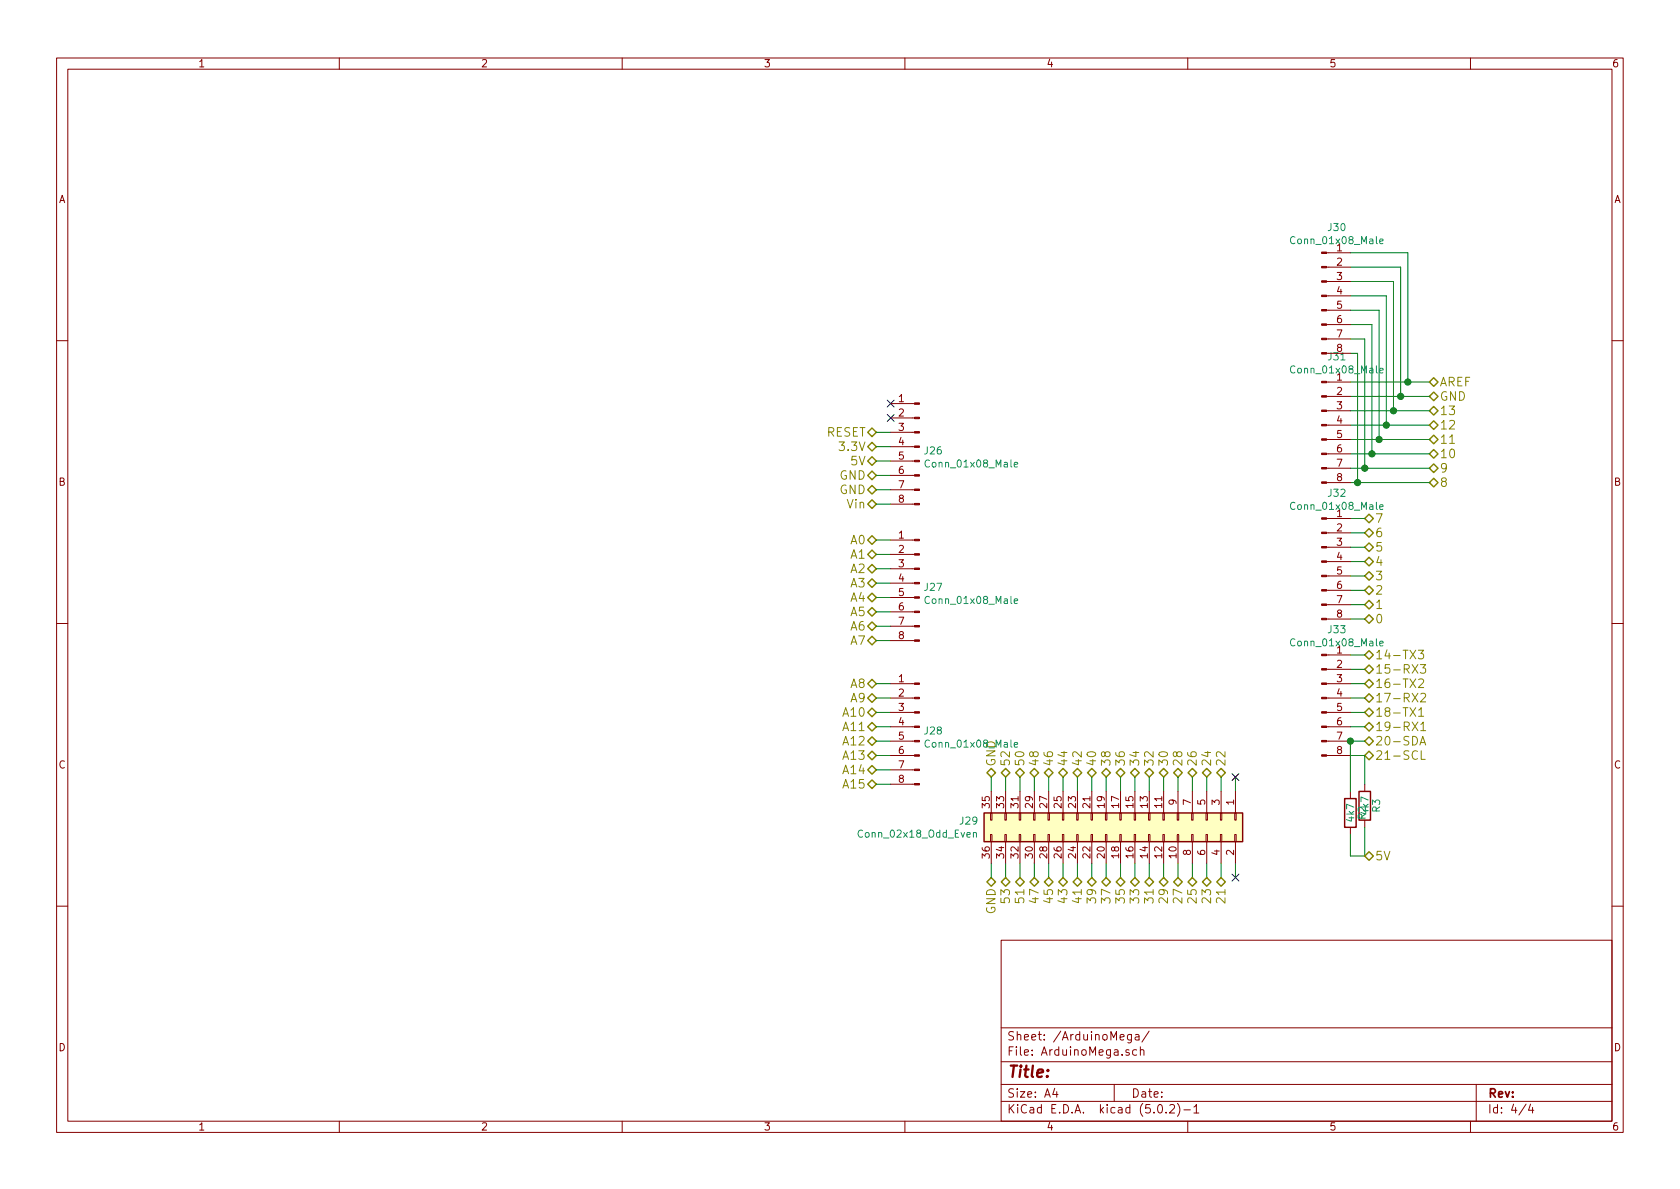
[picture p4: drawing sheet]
EESchema Schematic File Version 4
LIBS:Arduino Interface-cache
EELAYER 26 0
EELAYER END
$Descr A4 11693 8268
encoding utf-8
Sheet 4 4
Title ""
Date ""
Rev ""
Comp ""
Comment1 ""
Comment2 ""
Comment3 ""
Comment4 ""
$EndDescr
Text HLabel 9950 2650 2    60   BiDi ~ 0
AREF
Text HLabel 9950 2750 2    60   BiDi ~ 0
GND
Text HLabel 9950 2850 2    60   BiDi ~ 0
13
Text HLabel 9950 2950 2    60   BiDi ~ 0
12
Text HLabel 9950 3050 2    60   BiDi ~ 0
11
Text HLabel 9950 3150 2    60   BiDi ~ 0
10
Text HLabel 9950 3250 2    60   BiDi ~ 0
9
Text HLabel 9950 3350 2    60   BiDi ~ 0
8
Text HLabel 9500 3600 2    60   BiDi ~ 0
7
Text HLabel 9500 3700 2    60   BiDi ~ 0
6
Text HLabel 9500 3800 2    60   BiDi ~ 0
5
Text HLabel 9500 3900 2    60   BiDi ~ 0
4
Text HLabel 9500 4000 2    60   BiDi ~ 0
3
Text HLabel 9500 4100 2    60   BiDi ~ 0
2
Text HLabel 9500 4200 2    60   BiDi ~ 0
1
Text HLabel 9500 4300 2    60   BiDi ~ 0
0
Text HLabel 9500 4550 2    60   BiDi ~ 0
14-TX3
Text HLabel 9500 4650 2    60   BiDi ~ 0
15-RX3
Text HLabel 9500 4750 2    60   BiDi ~ 0
16-TX2
Text HLabel 9500 4850 2    60   BiDi ~ 0
17-RX2
Text HLabel 9500 4950 2    60   BiDi ~ 0
18-TX1
Text HLabel 9500 5050 2    60   BiDi ~ 0
19-RX1
Text HLabel 9500 5150 2    60   BiDi ~ 0
20-SDA
Text HLabel 9500 5250 2    60   BiDi ~ 0
21-SCL
Wire Wire Line
	9400 3600 9500 3600
Wire Wire Line
	9500 3700 9400 3700
Wire Wire Line
	9400 3800 9500 3800
Wire Wire Line
	9500 3900 9400 3900
Wire Wire Line
	9400 4000 9500 4000
Wire Wire Line
	9500 4100 9400 4100
Wire Wire Line
	9400 4200 9500 4200
Wire Wire Line
	9500 4300 9400 4300
Wire Wire Line
	9400 4550 9500 4550
Wire Wire Line
	9500 4650 9400 4650
Wire Wire Line
	9400 4750 9500 4750
Wire Wire Line
	9500 4850 9400 4850
Wire Wire Line
	9400 4950 9500 4950
Wire Wire Line
	9500 5050 9400 5050
Wire Wire Line
	9400 5150 9500 5150
Wire Wire Line
	9500 5250 9400 5250
Text HLabel 6100 3750 0    60   BiDi ~ 0
A0
Text HLabel 6100 3850 0    60   BiDi ~ 0
A1
Text HLabel 6100 3950 0    60   BiDi ~ 0
A2
Text HLabel 6100 4050 0    60   BiDi ~ 0
A3
Text HLabel 6100 4150 0    60   BiDi ~ 0
A4
Text HLabel 6100 4250 0    60   BiDi ~ 0
A5
Text HLabel 6100 4350 0    60   BiDi ~ 0
A6
Text HLabel 6100 4450 0    60   BiDi ~ 0
A7
Text HLabel 6100 4750 0    60   BiDi ~ 0
A8
Text HLabel 6100 4850 0    60   BiDi ~ 0
A9
Text HLabel 6100 4950 0    60   BiDi ~ 0
A10
Text HLabel 6100 5050 0    60   BiDi ~ 0
A11
Text HLabel 6100 5150 0    60   BiDi ~ 0
A12
Text HLabel 6100 5250 0    60   BiDi ~ 0
A13
Text HLabel 6100 5350 0    60   BiDi ~ 0
A14
Text HLabel 6100 5450 0    60   BiDi ~ 0
A15
Wire Wire Line
	6100 3750 6200 3750
Wire Wire Line
	6200 3850 6100 3850
Wire Wire Line
	6100 3950 6200 3950
Wire Wire Line
	6200 4050 6100 4050
Wire Wire Line
	6100 4150 6200 4150
Wire Wire Line
	6200 4250 6100 4250
Wire Wire Line
	6100 4350 6200 4350
Wire Wire Line
	6200 4450 6100 4450
Wire Wire Line
	6100 4750 6200 4750
Wire Wire Line
	6200 4850 6100 4850
Wire Wire Line
	6100 4950 6200 4950
Wire Wire Line
	6200 5050 6100 5050
Wire Wire Line
	6100 5150 6200 5150
Wire Wire Line
	6200 5250 6100 5250
Wire Wire Line
	6100 5350 6200 5350
Wire Wire Line
	6200 5450 6100 5450
Text HLabel 6100 3000 0    60   BiDi ~ 0
RESET
Text HLabel 6100 3100 0    60   BiDi ~ 0
3.3V
Text HLabel 6100 3200 0    60   BiDi ~ 0
5V
Text HLabel 6100 3300 0    60   BiDi ~ 0
GND
Text HLabel 6100 3400 0    60   BiDi ~ 0
GND
Text HLabel 6100 3500 0    60   BiDi ~ 0
Vin
Wire Wire Line
	6100 3000 6200 3000
Wire Wire Line
	6200 3100 6100 3100
Wire Wire Line
	6100 3200 6200 3200
Wire Wire Line
	6200 3300 6100 3300
Wire Wire Line
	6100 3400 6200 3400
Wire Wire Line
	6200 3500 6100 3500
Text HLabel 7900 5400 1    60   BiDi ~ 0
34
Text HLabel 8000 5400 1    60   BiDi ~ 0
32
Text HLabel 8100 5400 1    60   BiDi ~ 0
30
Text HLabel 8200 5400 1    60   BiDi ~ 0
28
Text HLabel 8300 5400 1    60   BiDi ~ 0
26
Text HLabel 8400 5400 1    60   BiDi ~ 0
24
Text HLabel 8500 5400 1    60   BiDi ~ 0
22
Text HLabel 7200 5400 1    60   BiDi ~ 0
48
Text HLabel 7300 5400 1    60   BiDi ~ 0
46
Text HLabel 7400 5400 1    60   BiDi ~ 0
44
Text HLabel 7500 5400 1    60   BiDi ~ 0
42
Text HLabel 7600 5400 1    60   BiDi ~ 0
40
Text HLabel 7700 5400 1    60   BiDi ~ 0
38
Text HLabel 7800 5400 1    60   BiDi ~ 0
36
Text HLabel 7000 5400 1    60   BiDi ~ 0
52
Text HLabel 7100 5400 1    60   BiDi ~ 0
50
Text HLabel 6900 5400 1    60   BiDi ~ 0
GND
Text HLabel 6900 6100 3    60   BiDi ~ 0
GND
Wire Wire Line
	7900 5500 7900 5400
Wire Wire Line
	8000 5400 8000 5500
Wire Wire Line
	8100 5500 8100 5400
Wire Wire Line
	8200 5400 8200 5500
Wire Wire Line
	8300 5500 8300 5400
Wire Wire Line
	8400 5400 8400 5500
Wire Wire Line
	8500 5500 8500 5400
Wire Wire Line
	8600 5400 8600 5500
Wire Wire Line
	7200 5500 7200 5400
Wire Wire Line
	7300 5400 7300 5500
Wire Wire Line
	7400 5500 7400 5400
Wire Wire Line
	7500 5400 7500 5500
Wire Wire Line
	7600 5400 7600 5500
Wire Wire Line
	7700 5500 7700 5400
Wire Wire Line
	7800 5400 7800 5500
Wire Wire Line
	6900 5500 6900 5400
Wire Wire Line
	7000 5400 7000 5500
Wire Wire Line
	7100 5500 7100 5400
Wire Wire Line
	7900 6100 7900 6000
Wire Wire Line
	8000 6000 8000 6100
Wire Wire Line
	8100 6100 8100 6000
Wire Wire Line
	8200 6000 8200 6100
Wire Wire Line
	8300 6100 8300 6000
Wire Wire Line
	8400 6000 8400 6100
Wire Wire Line
	8500 6100 8500 6000
Wire Wire Line
	8600 6000 8600 6100
Wire Wire Line
	7200 6100 7200 6000
Wire Wire Line
	7300 6000 7300 6100
Wire Wire Line
	7400 6100 7400 6000
Wire Wire Line
	7500 6000 7500 6100
Wire Wire Line
	7600 6000 7600 6100
Wire Wire Line
	7700 6100 7700 6000
Wire Wire Line
	7800 6000 7800 6100
Wire Wire Line
	6900 6100 6900 6000
Wire Wire Line
	7000 6000 7000 6100
Wire Wire Line
	7100 6100 7100 6000
Text HLabel 7900 6100 3    60   BiDi ~ 0
33
Text HLabel 8000 6100 3    60   BiDi ~ 0
31
Text HLabel 8100 6100 3    60   BiDi ~ 0
29
Text HLabel 8200 6100 3    60   BiDi ~ 0
27
Text HLabel 8300 6100 3    60   BiDi ~ 0
25
Text HLabel 8400 6100 3    60   BiDi ~ 0
23
Text HLabel 8500 6100 3    60   BiDi ~ 0
21
Text HLabel 7200 6100 3    60   BiDi ~ 0
47
Text HLabel 7300 6100 3    60   BiDi ~ 0
45
Text HLabel 7400 6100 3    60   BiDi ~ 0
43
Text HLabel 7500 6100 3    60   BiDi ~ 0
41
Text HLabel 7600 6100 3    60   BiDi ~ 0
39
Text HLabel 7700 6100 3    60   BiDi ~ 0
37
Text HLabel 7800 6100 3    60   BiDi ~ 0
35
Text HLabel 7000 6100 3    60   BiDi ~ 0
53
Text HLabel 7100 6100 3    60   BiDi ~ 0
51
NoConn ~ 8600 5400
NoConn ~ 8600 6100
NoConn ~ 6200 2900
NoConn ~ 6200 2800
$Comp
L Device:R R3
U 1 1
P 9500 5600
F 0 "R3" V 9580 5600 50  0000 C CNN
F 1 "4k7" V 9500 5600 50  0000 C CNN
F 2 "Resistor_THT:R_Axial_DIN0204_L3.6mm_D1.6mm_P7.62mm_Horizontal" V 9430 5600 50  0001 C CNN
F 3 "" H 9500 5600 50  0001 C CNN
	1    9500 5600
	1    0    0    -1  
$EndComp
$Comp
L Device:R R2
U 1 1
P 9400 5650
F 0 "R2" V 9480 5650 50  0000 C CNN
F 1 "4k7" V 9400 5650 50  0000 C CNN
F 2 "Resistor_THT:R_Axial_DIN0204_L3.6mm_D1.6mm_P7.62mm_Horizontal" V 9330 5650 50  0001 C CNN
F 3 "" H 9400 5650 50  0001 C CNN
	1    9400 5650
	1    0    0    -1  
$EndComp
Wire Wire Line
	9500 5750 9500 5950
Wire Wire Line
	9400 5800 9400 5950
Wire Wire Line
	9400 5950 9500 5950
Wire Wire Line
	9500 5450 9500 5250
Text HLabel 9500 5950 2    60   BiDi ~ 0
5V
Wire Wire Line
	9400 3350 9450 3350
Wire Wire Line
	9450 3350 9450 2450
Wire Wire Line
	9450 2450 9400 2450
Wire Wire Line
	9400 3250 9500 3250
Wire Wire Line
	9500 3250 9500 2350
Wire Wire Line
	9500 2350 9400 2350
Wire Wire Line
	9400 3150 9550 3150
Wire Wire Line
	9550 3150 9550 2250
Wire Wire Line
	9550 2250 9400 2250
Wire Wire Line
	9400 3050 9600 3050
Wire Wire Line
	9600 3050 9600 2150
Wire Wire Line
	9600 2150 9400 2150
Wire Wire Line
	9400 2950 9650 2950
Wire Wire Line
	9650 2950 9650 2050
Wire Wire Line
	9650 2050 9400 2050
Wire Wire Line
	9400 2850 9700 2850
Wire Wire Line
	9700 2850 9700 1950
Wire Wire Line
	9700 1950 9400 1950
Wire Wire Line
	9400 2750 9750 2750
Wire Wire Line
	9750 2750 9750 1850
Wire Wire Line
	9750 1850 9400 1850
Wire Wire Line
	9400 2650 9800 2650
Wire Wire Line
	9800 2650 9800 1750
Wire Wire Line
	9800 1750 9400 1750
Connection ~ 9800 2650
Connection ~ 9750 2750
Connection ~ 9700 2850
Connection ~ 9650 2950
Connection ~ 9600 3050
Connection ~ 9550 3150
Connection ~ 9500 3250
Connection ~ 9450 3350
Wire Wire Line
	9800 2650 9950 2650
Wire Wire Line
	9750 2750 9950 2750
Wire Wire Line
	9700 2850 9950 2850
Wire Wire Line
	9650 2950 9950 2950
Wire Wire Line
	9600 3050 9950 3050
Wire Wire Line
	9550 3150 9950 3150
Wire Wire Line
	9500 3250 9950 3250
Wire Wire Line
	9450 3350 9950 3350
$Comp
L Connector:Conn_01x08_Male J27
U 1 1
P 6400 4050
F 0 "J27" H 6373 4023 50  0000 R CNN
F 1 "Conn_01x08_Male" H 6373 3932 50  0000 R CNN
F 2 "Connector_PinHeader_2.54mm:PinHeader_1x08_P2.54mm_Vertical" H 6400 4050 50  0001 C CNN
F 3 "~" H 6400 4050 50  0001 C CNN
	1    6400 4050
	-1   0    0    -1  
$EndComp
$Comp
L Connector:Conn_01x08_Male J28
U 1 1
P 6400 5050
F 0 "J28" H 6373 5023 50  0000 R CNN
F 1 "Conn_01x08_Male" H 6373 4932 50  0000 R CNN
F 2 "Connector_PinHeader_2.54mm:PinHeader_1x08_P2.54mm_Vertical" H 6400 5050 50  0001 C CNN
F 3 "~" H 6400 5050 50  0001 C CNN
	1    6400 5050
	-1   0    0    -1  
$EndComp
$Comp
L Connector:Conn_01x08_Male J32
U 1 1
P 9200 3900
F 0 "J32" H 9306 4378 50  0000 C CNN
F 1 "Conn_01x08_Male" H 9306 4287 50  0000 C CNN
F 2 "Connector_PinHeader_2.54mm:PinHeader_1x08_P2.54mm_Vertical" H 9200 3900 50  0001 C CNN
F 3 "~" H 9200 3900 50  0001 C CNN
	1    9200 3900
	1    0    0    -1  
$EndComp
$Comp
L Connector:Conn_01x08_Male J33
U 1 1
P 9200 4850
F 0 "J33" H 9306 5328 50  0000 C CNN
F 1 "Conn_01x08_Male" H 9306 5237 50  0000 C CNN
F 2 "Connector_PinHeader_2.54mm:PinHeader_1x08_P2.54mm_Vertical" H 9200 4850 50  0001 C CNN
F 3 "~" H 9200 4850 50  0001 C CNN
	1    9200 4850
	1    0    0    -1  
$EndComp
$Comp
L Connector:Conn_01x08_Male J31
U 1 1
P 9200 2950
F 0 "J31" H 9306 3428 50  0000 C CNN
F 1 "Conn_01x08_Male" H 9306 3337 50  0000 C CNN
F 2 "Connector_PinHeader_2.54mm:PinHeader_1x08_P2.54mm_Vertical" H 9200 2950 50  0001 C CNN
F 3 "~" H 9200 2950 50  0001 C CNN
	1    9200 2950
	1    0    0    -1  
$EndComp
$Comp
L Connector:Conn_01x08_Male J30
U 1 1
P 9200 2050
F 0 "J30" H 9306 2528 50  0000 C CNN
F 1 "Conn_01x08_Male" H 9306 2437 50  0000 C CNN
F 2 "Connector_PinHeader_2.54mm:PinHeader_1x08_P2.54mm_Vertical" H 9200 2050 50  0001 C CNN
F 3 "~" H 9200 2050 50  0001 C CNN
	1    9200 2050
	1    0    0    -1  
$EndComp
$Comp
L Connector:Conn_01x08_Male J26
U 1 1
P 6400 3100
F 0 "J26" H 6373 3073 50  0000 R CNN
F 1 "Conn_01x08_Male" H 6373 2982 50  0000 R CNN
F 2 "Connector_PinHeader_2.54mm:PinHeader_1x08_P2.54mm_Vertical" H 6400 3100 50  0001 C CNN
F 3 "~" H 6400 3100 50  0001 C CNN
	1    6400 3100
	-1   0    0    -1  
$EndComp
$Comp
L Connector_Generic:Conn_02x18_Odd_Even J29
U 1 1
P 7800 5700
F 0 "J29" V 7804 4713 50  0000 R CNN
F 1 "Conn_02x18_Odd_Even" V 7895 4713 50  0000 R CNN
F 2 "Connector_PinHeader_2.54mm:PinHeader_2x18_P2.54mm_Vertical" H 7800 5700 50  0001 C CNN
F 3 "~" H 7800 5700 50  0001 C CNN
	1    7800 5700
	0    1    1    0   
$EndComp
Connection ~ 9400 5150
Wire Wire Line
	9400 5150 9400 5500
$EndSCHEMATC
